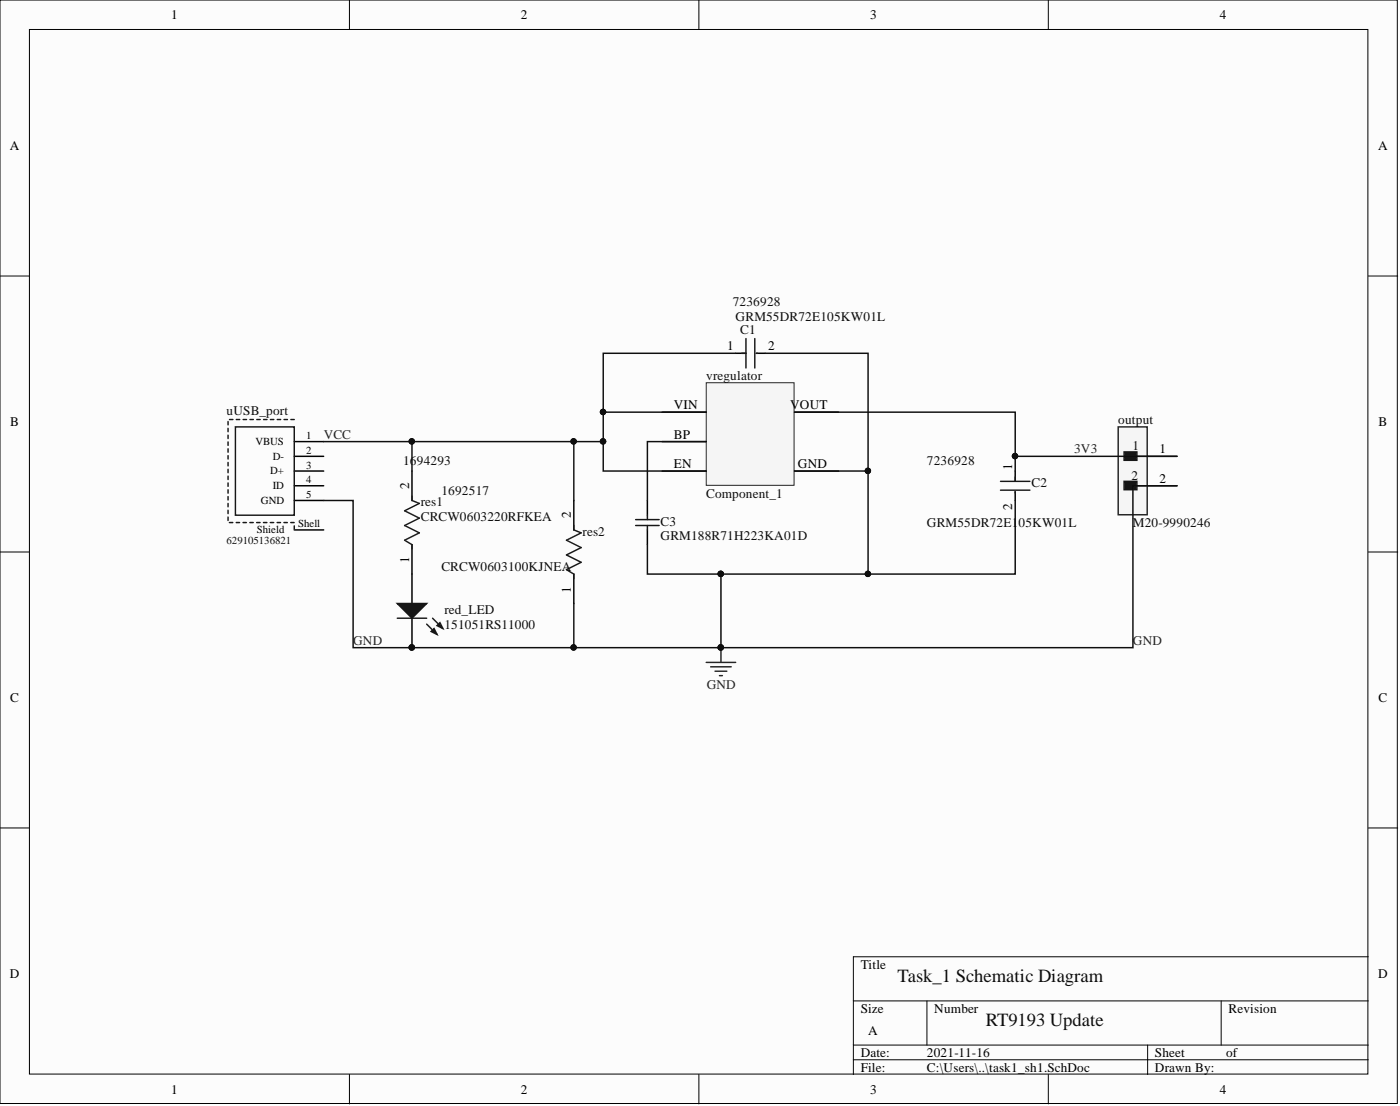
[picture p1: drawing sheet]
<svg xmlns="http://www.w3.org/2000/svg" width="241mm" height="190mm" viewBox="0 0 241 190" stroke-linecap="round" stroke-linejoin="round" font-family="sans-serif">
<g fill="#fcfcfc" stroke="#000" stroke-width=".17">
<path d="M0 0h240.8v190.1h-240.8z"/>
<path d="M5.1 5.1h230.7v179.9h-230.7z"/>
</g>
<g fill="none" stroke="#000" stroke-width=".17">
<path d="M60.2 0v5.1M120.5 0v5.1M180.7 0v5.1M0 47.5h5.1M235.8 47.5h5.1M0 95.1h5.1M235.8 95.1h5.1M0 142.6h5.1M235.8 142.6h5.1M147.1 172.4h88.7M159.8 172.4v7.6M210.5 172.4v7.6"/>
<path d="M235.8 164.8h-88.7v20.3M60.2 185.1v5M120.5 185.1v5M147.1 180h88.7M147.1 182.5h88.7M180.7 185.1v5M197.8 180v5.1"/>
</g>
<path d="M71 98.9v5.1M71 106.5v5.1" fill="none" stroke="#000" stroke-width=".25"/>
<circle cx="71" cy="111.5" r=".47" fill="#0e0e0e" stroke="#0e0e0e" stroke-width=".17"/>
<path d="M68.5 104h5l-2.5 2.5z" fill="#1c1c1c"/>
<path d="M68.5 104h5l-2.5 2.5zM73.5 107.5l1.8 1.8" fill="none" stroke="#1c1c1c" stroke-width=".25"/>
<path d="M74.3 108.8l.5-.5 .5 1z" fill="#1c1c1c"/>
<path d="M68.5 106.5h5M74.3 108.8l.5-.5 .5 1zM74.6 106.5l1.7 1.8" fill="none" stroke="#1c1c1c" stroke-width=".25"/>
<path d="M75.3 107.8l.5-.6 .5 1.1z" fill="#1c1c1c"/>
<path d="M71 85.4v.8l1.3 .5-2.6 1.3 2.6 1.2-2.6 1.3 2.6 1.3-2.6 1.2 1.3 .8v.8M75.3 107.8l.5-.6 .5 1.1z" fill="none" stroke="#1c1c1c" stroke-width=".25"/>
<circle cx="71" cy="111.5" r=".47" fill="#0e0e0e" stroke="#0e0e0e" stroke-width=".17"/>
<path d="M71 81.1v5.1M71 93.8v5.1" fill="none" stroke="#000" stroke-width=".25"/>
<path d="M192.7 73.5h5v15.2h-5z" fill="#f5f5f5" stroke="#262626" stroke-width=".25"/>
<g fill="#1c1c1c" stroke="#1c1c1c" stroke-width=".25">
<path d="M193.7 77.8h2.3v1.5h-2.3z"/>
<path d="M193.7 82.9h2.3v1.5h-2.3z"/>
</g>
<g fill="none" stroke="#1c1c1c" stroke-width=".25">
<path d="M128.6 58.3v5.1M130.1 58.3v5.1M40.6 73.5h10.1v15.2h-10.1zM127.8 60.9h.8M130.3 60.9h.3M196 78.6h1.8M98.9 90.5v.8l1.3 .5-2.6 1.2 2.6 1.3-2.6 1.3 2.6 1.3-2.6 1.2 1.3 .8v.7M109.6 89.5h4M109.6 90.5h4M111.6 88.7v.8M111.6 90.5v.8M172.4 82.9h5.1"/>
<path d="M172.4 84.4h5.1M175 82.1v.8M175 84.7v.2M196 83.7h1.8"/>
</g>
<g fill="none" stroke="#000" stroke-width=".25">
<path d="M50.7 78.6h5.1M50.7 76.1h5.1M126.8 60.9h1.8M130.3 60.9h1.6M197.8 78.6h5.1M50.7 83.7h5.1M50.7 81.1h5.1M50.7 86.2h5.1M50.7 91.3h5.1M98.9 86.2v5.1M98.9 98.9v5.1M111.6 86.2v2.5"/>
<path d="M111.6 91.3v2.5M175 81.1v1.8M175 84.7v1.5M197.8 83.7h5.1"/>
</g>
<path d="M50.7 72.3h-11.4v17.7h11.4v1.3" fill="none" stroke="#1c1c1c" stroke-width=".25" stroke-dasharray=".6 .6"/>
<path d="M121.7 114.1h5.1M122.5 114.9h3.5M123.2 115.6h2.1M124 116.4h.5M124.3 111.6v2.5" fill="none" stroke="#262626" stroke-width=".25"/>
<circle cx="124.2" cy="111.5" r=".47" fill="#0e0e0e" stroke="#0e0e0e" stroke-width=".17"/>
<path d="M121.7 65.9h15.2v17.7h-15.2z" fill="#f5f5f5" stroke="#262626" stroke-width=".17"/>
<path d="M114.1 71h7.6M114.1 76.1h7.6M136.9 71h7.6M114.1 81.1h7.6M136.9 81.1h7.6" fill="none" stroke="#000" stroke-width=".25"/>
<g fill="none" stroke="#0e0e0e" stroke-width=".25">
<path d="M55.8 76.1h15.2v5M98.9 76.1v10.1M104 76.1v5h17.7M104 71h17.7M121.7 76.1h-10.1v10.1M126.8 60.9h-22.8v15.2h-33M131.9 60.9h17.7v38M136.9 71h38.1v7.6M202.9 78.6h-27.9v2.5M111.6 93.8v5.1h12.7M124.3 98.9v12.7M136.9 81.1h12.7"/>
<path d="M175 86.2v12.7h-50.7M202.9 83.7h-7.6v27.9h-134.4v-25.4h-5.1M98.9 104v7.6"/>
</g>
<g fill="#0e0e0e" stroke="#0e0e0e" stroke-width=".17">
<circle cx="124.2" cy="98.8" r=".47"/>
<circle cx="124.2" cy="111.5" r=".47"/>
<circle cx="71" cy="76" r=".47"/>
<circle cx="71" cy="111.5" r=".47"/>
<circle cx="98.9" cy="111.5" r=".47"/>
<circle cx="149.6" cy="98.8" r=".47"/>
<circle cx="174.9" cy="78.6" r=".47"/>
<circle cx="98.9" cy="76" r=".47"/>
<circle cx="103.9" cy="76" r=".47"/>
<circle cx="103.9" cy="71" r=".47"/>
<circle cx="149.6" cy="81.1" r=".47"/>
</g>
<g font-size="3.2" fill="#0e0e0e">
<text x="154.7" y="169.2">Task_1 Schematic Diagram</text>
<text x="169.9" y="176.8">RT9193 Update</text>
</g>
<g font-size="2.3">
<text x="29.5" y="3.3">1</text>
<text x="89.8" y="3.3">2</text>
<text x="150" y="3.3">3</text>
<text x="210.2" y="3.3">4</text>
<text x="1.7" y="25.8">A</text>
<text x="237.5" y="25.8">A</text>
<text x="125.4" y="60.3">1</text>
<text x="132.4" y="60.3">2</text>
<text x="116.1" y="70.5">VIN</text>
<text x="136.2" y="70.5">VOUT</text>
<text x="1.8" y="73.4">B</text>
<text x="116.1" y="75.6">BP</text>
<text x="237.6" y="73.4">B</text>
<text x="116.1" y="80.6">EN</text>
<text x="137.5" y="80.6">GND</text>
<text x="174.5" y="80.9" transform="rotate(-90 174.5 80.9)">1</text>
<text x="199.8" y="78.1">1</text>
<text x="199.8" y="83.2">2</text>
<text x="70.5" y="84.2" transform="rotate(-90 70.5 84.2)">2</text>
<text x="98.4" y="89.2" transform="rotate(-90 98.4 89.2)">2</text>
<text x="174.5" y="87.9" transform="rotate(-90 174.5 87.9)">2</text>
<text x="70.5" y="97" transform="rotate(-90 70.5 97)">1</text>
<text x="98.4" y="102.1" transform="rotate(-90 98.4 102.1)">1</text>
<text x="1.8" y="120.9">C</text>
<text x="237.6" y="120.9">C</text>
<text x="148.4" y="166.8">Title</text>
<text x="1.7" y="168.4">D</text>
<text x="237.5" y="168.4">D</text>
<text x="148.4" y="174.4">Size</text>
<text x="149.6" y="178.2">A</text>
<text x="161" y="174.4">Number</text>
<text x="211.7" y="174.4">Revision</text>
<text x="148.4" y="182">Date:</text>
<text x="148.4" y="184.6">File:</text>
<text x="159.8" y="182">2021-11-16</text>
<text x="159.8" y="184.6">C:\Users\..\task1_sh1.SchDoc</text>
<text x="199.1" y="182">Sheet</text>
<text x="199.1" y="184.6">Drawn By:</text>
<text x="211.3" y="182">of</text>
<text x="29.5" y="188.4">1</text>
<text x="89.8" y="188.4">2</text>
<text x="150" y="188.4">3</text>
<text x="210.2" y="188.4">4</text>
</g>
<g font-size="2.3" fill="#0e0e0e">
<text x="126.3" y="52.7">7236928</text>
<text x="126.8" y="55.3">GRM55DR72E105KW01L</text>
<text x="127.6" y="57.6">C1</text>
<text x="121.7" y="65.4">vregulator</text>
<text x="39.1" y="71.5">uUSB_port</text>
<text x="192.7" y="73">output</text>
<text x="195.2" y="77.6">1</text>
<text x="69.5" y="80.1">1694293</text>
<text x="159.8" y="80.1">7236928</text>
<text x="177.8" y="83.9">C2</text>
<text x="195" y="82.7">2</text>
<text x="72.5" y="87.2">res1</text>
<text x="72.5" y="89.8">CRCW0603220RFKEA</text>
<text x="76.1" y="85.2">1692517</text>
<text x="121.7" y="85.7">Component_1</text>
<text x="100.4" y="92.3">res2</text>
<text x="113.9" y="90.5">C3</text>
<text x="113.9" y="93">GRM188R71H223KA01D</text>
<text x="159.8" y="90.8">GRM55DR72E1</text>
<text x="175.6" y="90.8">05KW01L</text>
<text x="195.3" y="90.8">M20-9990246</text>
<text x="76.1" y="98.4">CRCW0603100KJNEA</text>
<text x="76.6" y="105.7">red_LED</text>
<text x="76.6" y="108.3">151051RS11000</text>
</g>
<g font-size="2.3" fill="#262626">
<text x="55.8" y="75.6">VCC</text>
<text x="185.1" y="78.1">3V3</text>
<text x="60.9" y="111">GND</text>
<text x="195.3" y="111">GND</text>
<text x="121.8" y="118.7">GND</text>
</g>
<g font-size="1.9">
<text x="44" y="76.7">VBUS</text>
<text x="52.7" y="75.6">1</text>
<text x="46.6" y="81.7">D+</text>
<text x="47" y="79.2">D-</text>
<text x="52.7" y="78.2">2</text>
<text x="52.7" y="80.7">3</text>
<text x="52.7" y="83.2">4</text>
<text x="45" y="86.8">GND</text>
<text x="47" y="84.3">ID</text>
<text x="52.7" y="85.8">5</text>
<text x="44.3" y="91.9">Shield</text>
<text x="51.4" y="90.9">Shell</text>
</g>
<text font-size="1.9" fill="#0e0e0e" x="39.1" y="93.6">629105136821</text>
</svg>
